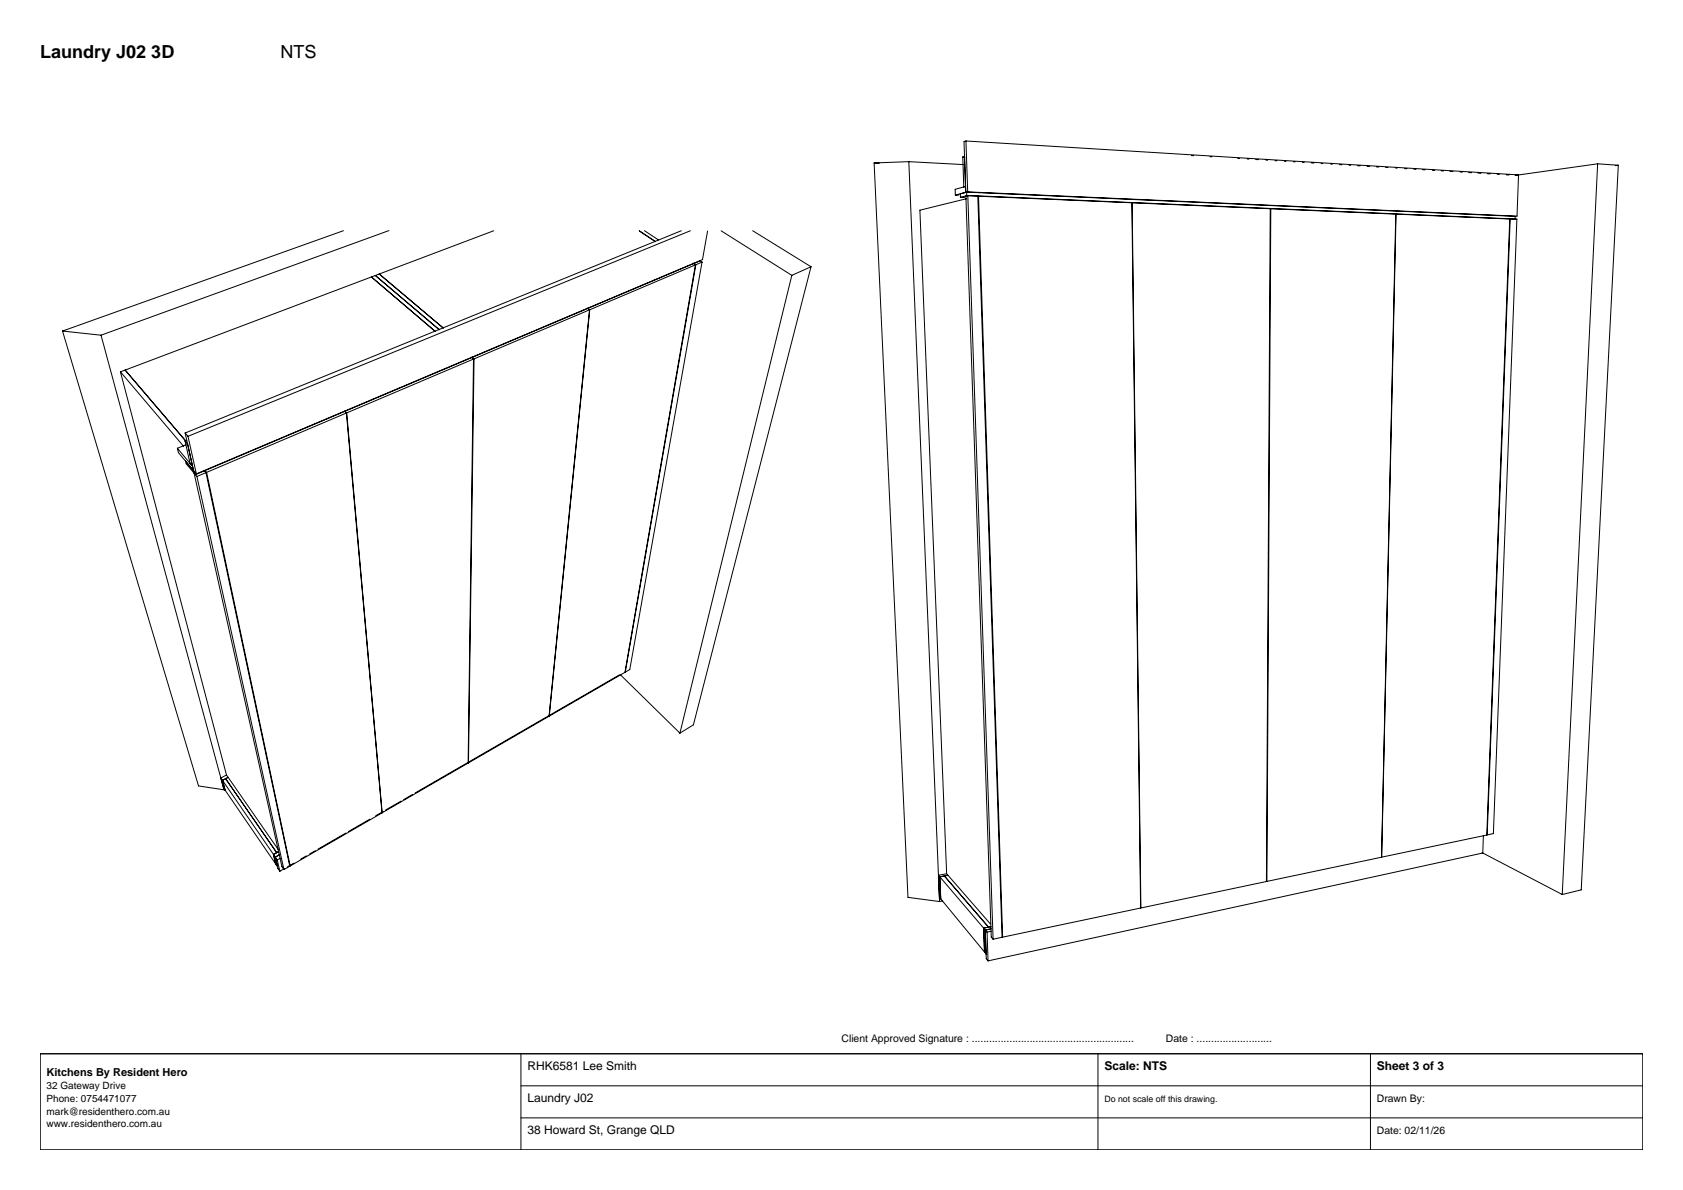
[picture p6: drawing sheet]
<svg xmlns="http://www.w3.org/2000/svg" width="420mm" height="297mm" viewBox="0 0 420 297" stroke-linecap="round" stroke-linejoin="round" font-family="sans-serif">
<g fill="none" stroke="#000" stroke-width=".25">
<path d="M240.3 39.2l.2 7.5 .5-.2M240.3 39.2h.5M240.7 39.1l-.4 .1M241.1 35.2l-.5 .2 .4 12.6M241.1 35.2l.4 12.7M241.1 35.2l137.9 8.4M297.3 38.8l.5 .1M302 39.1h.4M308.9 39.5l.4 .1M311.3 39.7h.4M313.4 39.8l.6 .1M315.9 40h.4"/>
<path d="M85.7 57.6l-70.1 25M97.1 57.6l-71.9 26.1M123.2 57.6l-29.5 11.2M159.5 57.6l4.1 2.7M160.8 57.6l3.5 2.3M170 57.6l-123.8 50.5M172.3 57.6l-125.4 51.3M176.6 57.7l-1.3 7.1-126.3 53.5M180 57.6l17.6 11.1M187.8 57.6l14.6 9M218.1 40.7l8.5 183.3 7.9 1M218.1 40.7h1.3"/>
<path d="M226.8 40.3l-8.7 .4M226.8 40.3l13.5 .8M226.8 40.3l7.7 184.7M238.4 48.7h.8M239.6 48.4l.1 .8M239.7 49.2l1 .1M241 46.5l-2.6 .7v1.5M241 46.5v1.5M241 48.9l.5-.1 6.3 185.6-.4-.5zM241.2 48l136.9 6v.7l-136.8-5.9M241.2 48l-2.8 .7M241.2 48l.1 .8"/>
<path d="M241.2 49.6l-11.6 2.9 6.6 165.6 10.9 12.5M241.3 48.8l-1.6 .4M241.5 47.9l-.5 .1M244 48.9l6.1 185-2.3 .5M244.2 48.9l6 185 34.4-7.3-2.1-176M282.5 50.6l34.5 1.4-1 168-31.3 6.6zM318.2 40.1h.4M320.5 40.2l.4 .1M322.8 40.4h.4M325 40.5h.4M327.3 40.7h.6M329.7 40.8h.4"/>
<path d="M332.1 41h.4M334.3 41.1h.6M336.7 41.2l.4 .1M338.8 41.4h.6M341.2 41.5l.5 .1M343.5 41.7h.6M345.8 41.8h.6M348.3 41.9l.4 .1M350.5 42.1h.6M352.8 42.2l.6 .1M355 42.4h.6M357.4 42.5h.6"/>
<path d="M359.7 42.6l.5 .1M361.8 42.8h.8M364.4 42.9l.5 .1M366.5 43.1h.8M368.9 43.2l.7 .1M371.2 43.4h.7M373.6 43.5h.5M375.9 43.6l.7 .1M376.9 54.6l1.6 .1-5.8 153.4-1.6 .3zM379 43.6l-.4 10.4-137.1-6.1M398.7 40.9l-20.5 2.9 .8-.2M398.7 40.9l5.2 .3"/>
<path d="M398.7 40.9l-8.8 182.4M403.9 41.2l-9.3 180.9-4.7 1.2M403.9 41.2l-.8 .2M92.7 69.1l15.9 13.6M92.7 69.1l15.8 13.5M92.7 69.1l-61.5 23.3M93.7 68.8l16 13.5M93.7 68.8l-1 .3M94.6 68.4l16.1 13.5M146.6 76.9l.6 .4M146.7 77l.4 .3M147.1 77.3l-28.8 12.3"/>
<path d="M147.1 77.3l-10.1 101.5-20.1 11.6 1.4-100.8M173.1 65.7l.5 .4M173.1 65.8l.4 .3M173.5 66.1l-26.3 11.2M173.5 66.1l-17.5 101.7-18.9 10.9 10.1-101.4M174.7 65.1l-126 53.4M174.8 65.1l.4 .3M175.2 65.4l-18 101.7-1.2 .7 17.6-101.7M175.2 65.4l-1.6 .7M197.6 68.7l-27.9 114.3M202.4 66.6l-29.4 114.3-3.3 2.1M202.4 66.6l-4.8 2.1"/>
<path d="M15.6 82.6l33.9 113.6 6.4 .9-30.7-113.4M15.6 82.6l9.6 1.1M30.1 92.8l26.4 100.5M30.1 92.8l15.7 18.6M31.2 92.4l15.1 17.7M31.2 92.4l-1.1 .4M117.8 89.1l.5 .5M117.8 89.3l.4 .3M118.2 89.6l-31.7 13.5M118.2 89.6l-1.4 100.8-21.4 12.5-8.9-99.8M44.3 111.9l.2 1.1 4.1 4.8 .1 .7M44.3 111.9l3.8 4.5"/>
<path d="M46.2 110.1l1.2 5.5M46.2 110.1l.6 .8M46.2 108.1l2.1 9.4 .7 .8M46.2 108.1l.7 .8M46.3 115.1l.2 .6 2.2 2.8M46.5 111l-2.2 .9M46.6 109.9l-.4 .2M46.9 108.9l2.1 9.4M49.1 118.9l-.7-.8 22 98.2 .5 .7M49.1 118.9l21.8 98.1M50.9 117.4l.5 .6M51.2 117.4l.4 .5"/>
<path d="M51.4 118l20.9 98.2-1.4 .8M51.4 118l-2.3 .9M86 102.6l.5 .5M86.1 102.7l.3 .4M86.4 103.1l-34.8 14.8M86.4 103.1l8.9 99.8-22.9 13.2-20.8-98.2M154.6 168.4l-51 29.5M154.9 168.5l14.8 14.5M55.1 194.2l.7 2.4 .4 .6M55.1 194.2l.4 .6M55.5 194.8l13.2 19.1M55.5 194.8l1.4-.8-.6 .3 12.7 18.5 .5-.2-1.2 .7 .5 2.3"/>
<path d="M55.5 194.8l.7 2.4M56.2 197.2l12.6 18.4M56.5 193.4l-1.4 .8M56.6 193.6l12.8 18.4M100.1 199.9l-3.9 2.3M103 198.3l-2.3 1.3M68.7 213.9l.6 2.8 .5 .7M68.7 213.9l.5 .7M68.8 215.6l.4 .7M69.2 214.6l.6 2.8M69.6 213.4l-.9 .5M69.8 213.3l-1.1 .6"/>
<path d="M69.9 214.2l-.7 .4M71.1 216.7l-1.3 .7M73.3 215.4l-1.5 .9M76.4 213.6l-1.3 .8M78.7 212.3l-1.4 .8M86.3 207.9l-6.9 4M92.3 204.5l-5.3 3M95.6 202.6l-1.8 1M234.2 218.4l.2 5.5 .4 .4M234.2 218.4l11.3 13.2M236.2 218.1l-2 .3M344.8 213.9l3.6-160.5 28.4 1.2-5.8 153.8-54.8 11.6 .9-168 31.2 1.4-3.5 160.5"/>
<path d="M369.8 212.8l20.1 10.5M370.2 208.5l-.2 4.4-123.4 26.9M234.8 224.3l-.3-5.5 2-.3-.8 .1 11 12.8M234.8 224.3l10.9 13.3M235.2 224.9l-.7 .1M245.5 231.6l.2 6M245.5 231.6l.4 .5M245.7 237.6l.4 .5M245.9 232.1l.2 7.2 .5 .5M245.9 232.1l.4 .5M246.3 232.6l.3 7.2M246.7 231.4l-1.2 .2"/>
<path d="M247.1 231.9l-1.2 .2M247.2 231.3l-1.7 .3M247.3 232.4l-1 .2M247.3 231.3l-.6 .1M247.4 231.8l-1.5 .3"/>
</g>
<path d="M10 263h400v24h-400z" fill="#fff" stroke="#000" stroke-width=".35"/>
<path d="M130 263v24M130 271h280M130 279h280M274 263v24M342 263v24" fill="none" stroke="#000" stroke-width=".25"/>
<g font-size="4.5">
<text x="10" y="14.4">Laundry J02 3D</text>
<text x="70" y="14.4">NTS</text>
</g>
<g font-size="3">
<text x="131.6" y="267">RHK6581 Lee Smith</text>
<text x="275.6" y="267">Scale: NTS</text>
<text x="343.6" y="267">Sheet 3 of 3</text>
<text x="131.6" y="275">Laundry J02</text>
<text x="131.6" y="283">38 Howard St, Grange QLD</text>
</g>
<text font-size="2.7" x="11.6" y="268.6">Kitchens By Resident Hero</text>
<g font-size="2.6">
<text x="210" y="260">Client Approved Signature : ........................................................</text>
<text x="291" y="260">Date : ..........................</text>
<text x="343.6" y="275">Drawn By:</text>
<text x="343.6" y="283">Date: 02/11/26</text>
</g>
<g font-size="2.5">
<text x="11.6" y="271.8">32 Gateway Drive</text>
<text x="11.6" y="275">Phone: 0754471077</text>
<text x="11.6" y="278.2">mark@residenthero.com.au</text>
<text x="11.6" y="281.4">www.residenthero.com.au</text>
</g>
<text font-size="2.2" x="275.6" y="275">Do not scale off this drawing.</text>
</svg>
